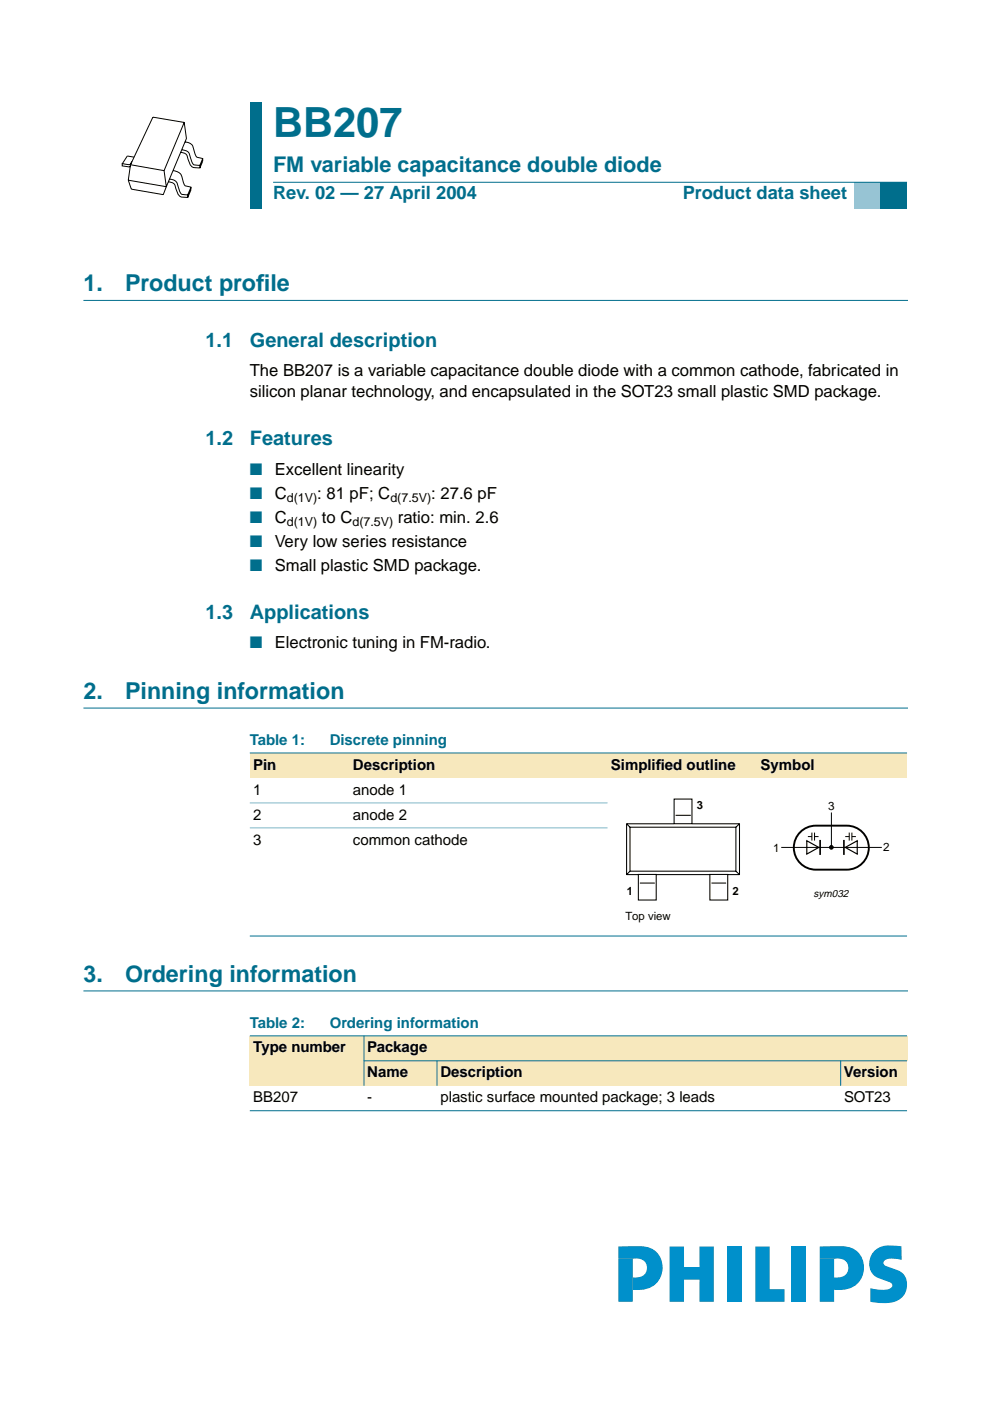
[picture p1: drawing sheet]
<svg xmlns="http://www.w3.org/2000/svg" width="210mm" height="297mm" viewBox="0 0 210 297" stroke-linecap="round" stroke-linejoin="round" font-family="sans-serif">
<g fill="#0090cb">
<path d="M173.8 264.3l2.2-.1a11.6 11.6 0 0 1 5.1 .6 4.8 4.8 0 0 1 1.8 5.7 4.8 4.8 0 0 1-5.2 3h-.8v-2.7a2.35 2.35 0 0 0 3-1.9 2 2 0 0 0-2.4-2.1l-3.7 .1z"/>
<path d="M173.8 266.9h3.1v9.1h-3.1z"/>
<path d="M185.1 265.5a5.1 5.1 0 0 1 4.7-1.4l1.3 .1 .1 2.9a4.9 4.9 0 0 0-3.6 .1 .67 .67 0 0 0-.3 .7 .67 .67 0 0 0 .5 .5 5.8 5.8 0 0 1 4 2.1 3.8 3.8 0 0 1-3.3 5.7l-1.8 .1-2.2-.3v-2.9a5.7 5.7 0 0 0 4.5-.1l.2-.5a.73 .73 0 0 0-.6-.7 5.5 5.5 0 0 1-3.7-1.9 3.8 3.8 0 0 1 .2-4.4z"/>
<path d="M142 264.3h3v4.3h3.3v-4.3h3.1v11.7h-3.1v-4.7h-3.3v4.7h-3z"/>
<path d="M154.2 264.3h3.1v11.7h-3.1z"/>
<path d="M167.9 264.3h3v11.7h-3z"/>
<path d="M160.1 264.3h3.1v9h3.1v2.7h-6.2z"/>
<path d="M131.1 264.3l2.2-.1a11.6 11.6 0 0 1 5.1 .6 4.8 4.8 0 0 1 1.8 5.7 4.8 4.8 0 0 1-5.2 3h-.8v-2.7a2.35 2.35 0 0 0 3-1.9 2 2 0 0 0-2.4-2.1l-3.7 .1z"/>
<path d="M131.1 266.9h3.1v9.1h-3.1z"/>
</g>
<path d="M17.7 63.7h174.7M17.7 150.1h174.7M17.7 210.1h174.7" fill="none" stroke="#006e8c" stroke-width=".21"/>
<g fill="#006e8c">
<path d="M53 21.7h2.4v10.2h-2.4z" fill-rule="evenodd"/>
<path d="M53 31.9h2.4v6.7h-2.4z" fill-rule="evenodd"/>
<path d="M53 38.6h2.4v5.7h-2.4z" fill-rule="evenodd"/>
</g>
<path d="M181 38.6h5.7v5.7h-5.7z" fill-rule="evenodd" fill="#96c4d6"/>
<path d="M186.7 38.6h5.6v5.7h-5.6z" fill-rule="evenodd" fill="#006e8c"/>
<path d="M57.9 38.6h134.4z" fill="#006e8c" stroke="#006e8c" stroke-width=".21"/>
<g fill="none" stroke="#000" stroke-width=".21">
<path d="M27.2 38.2l.6 1.9 6.8 1.2 .7-1.7M27.2 38.2l8.1 1.4M27.7 34.9l-.5 3.3M27.7 34.9l7.1 1.3M28 34.3a.77 .77 0 0 1-.9 .6l-1.2-.2v.5l1.8 .1M28.4 33.3l-1.4-.2-1.1 1.6M34.8 36.2l.5 3.4M36 38a1.72 1.72 0 0 1 1.8 1.8 1.54 1.54 0 0 0 1.2 1.5h.8v.6a2.05 2.05 0 0 1-2.6-2.1 1.42 1.42 0 0 0-1.5-1.2M36.7 36.2a2.06 2.06 0 0 1 2.1 2.1 1.22 1.22 0 0 0 1.3 1.3l.4 .1v.5M38.6 31.8a1.66 1.66 0 0 1 1.8 1.7 1.54 1.54 0 0 0 1.2 1.5l.8 .1v.5a2.05 2.05 0 0 1-2.6-2.1 1.38 1.38 0 0 0-1.5-1.2M39.1 26l.4 3.4-4.2 10.2M39.1 26l-6.7-1.2-4.7 10.1"/>
<path d="M39.1 26l-4.3 10.2M39.2 30.1l.4 .1a1.55 1.55 0 0 1 1.5 1.4l.1 .6a1.3 1.3 0 0 0 1.4 1.3l.4 .1v.5M40.5 39.7l-.7 1.6M43 33.6l-.6 1.5M43 34.2l-.6 1.4M40.5 40.2l-.7 1.7"/>
</g>
<g fill="#f7e8bd">
<path d="M53 159.6h21.1v5.3h-21.1z" fill-rule="evenodd"/>
<path d="M74.1 159.6h44.1v5.3h-44.1z" fill-rule="evenodd"/>
<path d="M118.2 159.6h10.6v5.3h-10.6z" fill-rule="evenodd"/>
<path d="M128.8 159.6h31.8v5.3h-31.8z" fill-rule="evenodd"/>
<path d="M160.6 159.6h31.7v5.3h-31.7z" fill-rule="evenodd"/>
</g>
<g fill="#006e8c" stroke="#006e8c" stroke-width=".21">
<path d="M53 159.6h139.3z"/>
<path d="M53 198.5h139.3z"/>
</g>
<g fill="#80b6c6" stroke="#80b6c6" stroke-width=".21">
<path d="M53 170.2h75.8z"/>
<path d="M53 175.5h75.8z"/>
</g>
<g fill="none" stroke="#000" stroke-width=".22">
<path d="M132.9 174.7l.7 .7M132.9 174.7v10.7M132.9 174.7h9.9M133.6 175.4h22.4v9.3h-22.4zM142.9 169.4h3.8v5.2h-3.8zM143.2 172.9h3.3M146.8 174.7h10M156.8 174.7l-.8 .7M156.8 174.7v10.7M132.9 185.4h2.3M133.6 184.7l-.7 .7M135.3 185.4h3.8v5.4h-3.8z"/>
<path d="M135.7 187.2h3.1M139.2 185.4h11.2M150.5 185.4h3.8v5.4h-3.8zM150.8 187.2h3.2M154.4 185.4h2.4M156 184.7l.8 .7"/>
</g>
<path d="M165.7 179.7h21.2M176.3 172.3v7.4" fill="none" stroke="#000" stroke-width=".21"/>
<path d="M169.4 176.7a4.7 4.7 0 0 1 3.6-1.6h6.5a4.7 4.7 0 0 1 4.7 4.6 4.7 4.7 0 0 1-4.7 4.7h-6.5a4.7 4.7 0 0 1-4.3-2.7 4.7 4.7 0 0 1 .7-5z" fill="none" stroke="#000" stroke-width=".41"/>
<g fill="#000" stroke="#000" stroke-width=".21">
<path d="M171.3 177.4h.8zM172.1 176.5v1.7zM172.7 176.5v1.7zM172.7 177.4h.8zM179.2 177.4h.9zM180.1 176.5v1.7zM180.6 176.5v1.7zM180.6 177.4h.9z"/>
<circle cx="176.3" cy="179.7" r=".39"/>
</g>
<path d="M171.1 178.3l2.5 1.4-2.5 1.4zM179.2 179.7l2.6-1.4v2.8z" fill="none" stroke="#000" stroke-width=".25"/>
<path d="M173.9 178.3v2.8M178.9 178.3v2.8" fill="none" stroke="#000" stroke-width=".35"/>
<g fill="#f7e8bd">
<path d="M53 219.6h24.2v10.6h-24.2z" fill-rule="evenodd"/>
<path d="M77.2 219.6h115.1v5.3h-115.1z" fill-rule="evenodd"/>
<path d="M77.2 224.9h15.5v5.3h-15.5z" fill-rule="evenodd"/>
<path d="M92.7 224.9h85.5v5.3h-85.5z" fill-rule="evenodd"/>
<path d="M178.2 224.9h14.1v5.3h-14.1z" fill-rule="evenodd"/>
</g>
<g fill="#006e8c" stroke="#006e8c" stroke-width=".21">
<path d="M77.2 219.6v10.6z"/>
<path d="M92.7 224.9v5.3z"/>
<path d="M178.2 224.9v5.3z"/>
<path d="M53 219.6h139.3z"/>
<path d="M77.1 224.9h115.2z"/>
<path d="M53 235.5h139.3z"/>
</g>
<text font-size="8.8" fill="#006e8c" x="57.9" y="29">BB207</text>
<g font-size="4.9" fill="#006e8c">
<text x="17.7" y="61.7">1.</text>
<text x="26.5" y="61.7">Product prof</text>
<text x="54.3" y="61.7">ile</text>
<text x="17.7" y="148.1">2.</text>
<text x="26.5" y="148.1">Pinning information</text>
<text x="17.7" y="208.1">3.</text>
<text x="26.5" y="208.1">Ordering information</text>
</g>
<text font-size="4.6" fill="#006e8c" x="57.9" y="36.4">FM variable capacitance double diode</text>
<g font-size="4.2" fill="#006e8c">
<text x="43.6" y="73.6">1.1</text>
<text x="53" y="73.6">General description</text>
<text x="43.6" y="94.4">1.2</text>
<text x="53" y="94.4">Features</text>
<text x="43.6" y="131.3">1.3</text>
<text x="53" y="131.3">Applications</text>
</g>
<g font-size="3.9" fill="#006e8c">
<text x="57.9" y="42.3">Rev. 02 — 27 April 2004</text>
<text x="144.8" y="42.3">Product data sheet</text>
</g>
<g font-size="3.5">
<text x="53" y="79.8">The BB207 is a variable capacitance double diode with a common cathode, fabricated in</text>
<text x="53" y="84.2">silicon planar technology, and encapsulated in the SOT23 small plastic SMD package.</text>
<text x="58.3" y="100.6">Excellent linearity</text>
<text x="58.3" y="105.7">C</text>
<text x="67.3" y="105.7">: 81 pF; C</text>
<text x="91.4" y="105.7">: 27.6 pF</text>
<text x="58.3" y="110.8">C</text>
<text x="68.3" y="110.8">to C</text>
<text x="84.4" y="110.8">ratio: min. 2.6</text>
<text x="58.3" y="116">Very low series resistance</text>
<text x="58.3" y="121.1">Small plastic SMD package.</text>
<text x="58.3" y="137.5">Electronic tuning in FM-radio.</text>
</g>
<g font-size="3.5" fill="#006e8c">
<text x="53" y="100.6">■</text>
<text x="53" y="105.7">■</text>
<text x="53" y="110.8">■</text>
<text x="53" y="116">■</text>
<text x="53" y="121.1">■</text>
<text x="53" y="137.5">■</text>
</g>
<g font-size="3.2" fill="#006e8c">
<text x="53" y="157.9">Table 1:</text>
<text x="69.9" y="157.9">Discrete pinning</text>
<text x="53" y="217.9">Table 2:</text>
<text x="69.9" y="217.9">Ordering information</text>
</g>
<g font-size="3.2">
<text x="53.7" y="163.2">Pin</text>
<text x="74.8" y="163.2">Description</text>
<text x="129.5" y="163.2">Simplif</text>
<text x="139" y="163.2">ied outline</text>
<text x="161.3" y="163.2">Symbol</text>
<text x="53.7" y="168.5">1</text>
<text x="53.7" y="173.8">2</text>
<text x="74.8" y="168.5">anode 1</text>
<text x="74.8" y="173.8">anode 2</text>
<text x="53.7" y="179.1">3</text>
<text x="74.8" y="179.1">common cathode</text>
<text x="53.7" y="223.1">Type number</text>
<text x="77.9" y="223.1">Package</text>
<text x="53.7" y="233.7">BB207</text>
<text x="77.9" y="228.4">Name</text>
<text x="77.9" y="233.7">-</text>
<text x="93.4" y="228.4">Description</text>
<text x="93.4" y="233.7">plastic surface mounted package; 3 leads</text>
<text x="178.9" y="228.4">Version</text>
<text x="178.9" y="233.7">SOT23</text>
</g>
<g font-size="2.6">
<text x="60.8" y="106.4">d(1V)</text>
<text x="82.8" y="106.4">d(7.5V)</text>
<text x="60.8" y="111.5">d(1V)</text>
<text x="74.7" y="111.5">d(7.5V)</text>
</g>
<g font-size="2.5">
<text x="175.6" y="171.7">3</text>
<text x="163.9" y="180.5">1</text>
<text x="187.3" y="180.5">2</text>
</g>
<g font-size="2.4">
<text x="147.8" y="171.6">3</text>
<text x="132.9" y="189.7">1</text>
<text x="155.3" y="189.7">2</text>
<text x="132.6" y="195">Top view</text>
</g>
<text font-size="2.2" x="172.5" y="190.1">sym032</text>
</svg>
